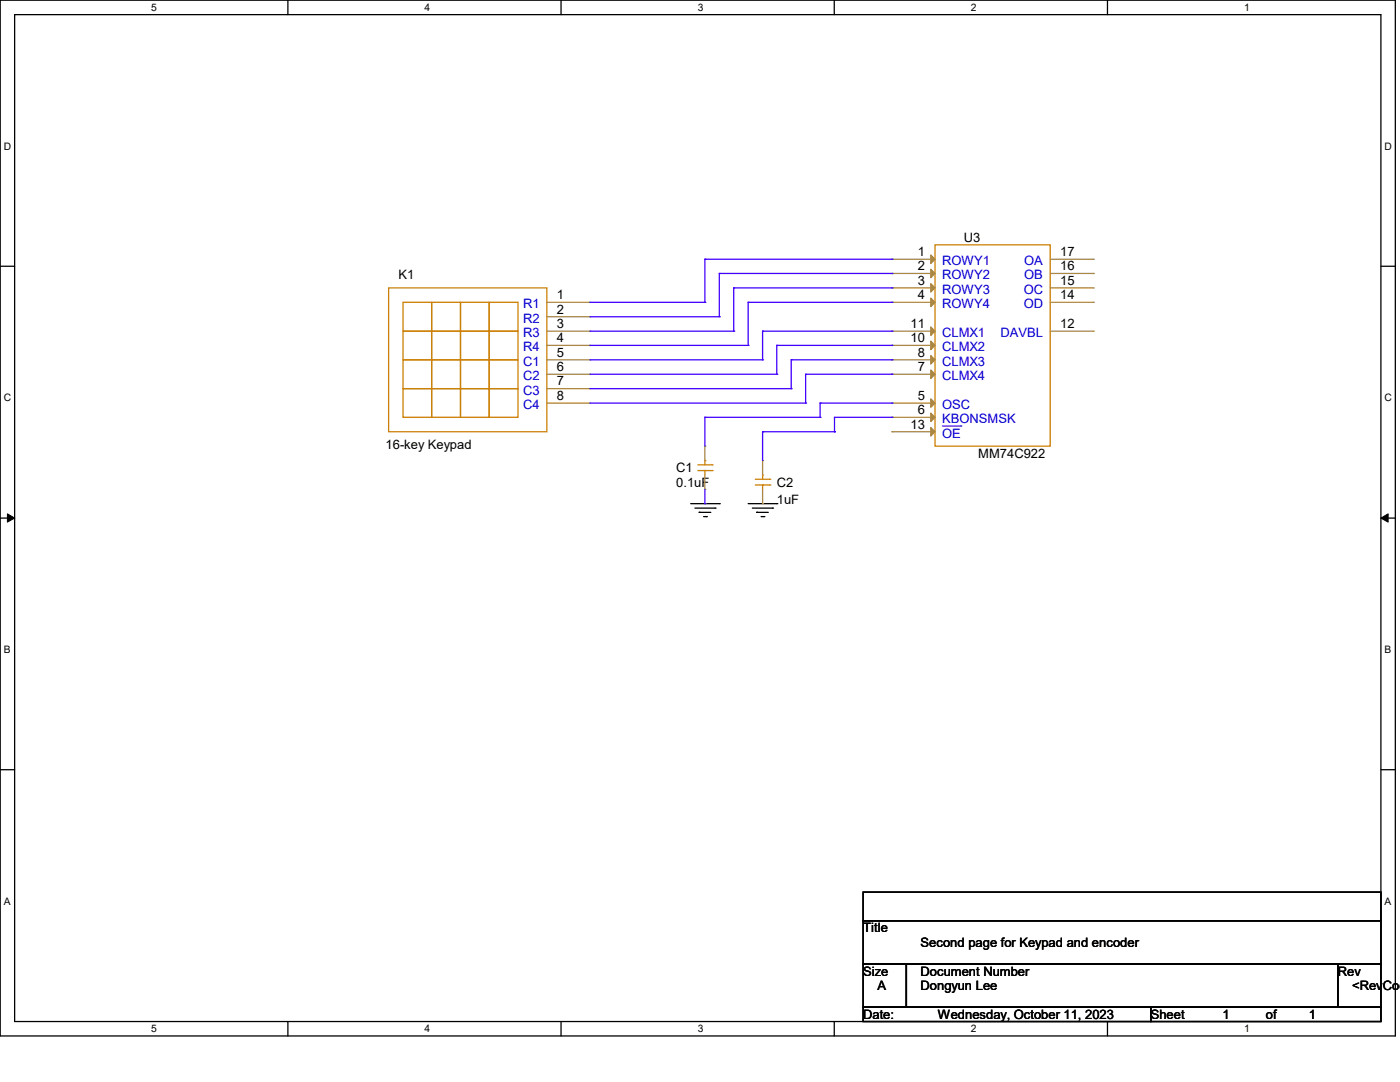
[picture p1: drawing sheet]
<svg xmlns="http://www.w3.org/2000/svg" width="279mm" height="216mm" viewBox="0 0 279 216" stroke-linecap="round" stroke-linejoin="round" font-family="sans-serif">
<path d="M0 0h278.5v206.7h-278.5zM2.9 2.9h272.7v200.9h-272.7z" fill="none" stroke="#000" stroke-width=".25"/>
<g fill="#fff">
<path d="M30.2 .3h1.1v2.3h-1.1z"/>
<path d="M30.2 204.1h1.1v2.3h-1.1z"/>
</g>
<path d="M57.4 0v2.9M57.4 203.8v2.9" fill="none" stroke="#000" stroke-width=".25"/>
<g fill="#fff">
<path d="M84.7 .3h1.1v2.3h-1.1z"/>
<path d="M84.7 204.1h1.1v2.3h-1.1z"/>
</g>
<path d="M112 0v2.9M112 203.8v2.9" fill="none" stroke="#000" stroke-width=".25"/>
<g fill="#fff">
<path d="M139.2 .3h1.1v2.3h-1.1z"/>
<path d="M139.2 204.1h1.1v2.3h-1.1z"/>
</g>
<path d="M166.5 0v2.9M166.5 203.8v2.9" fill="none" stroke="#000" stroke-width=".25"/>
<g fill="#fff">
<path d="M193.8 .3h1.1v2.3h-1.1z"/>
<path d="M193.8 204.1h1.1v2.3h-1.1z"/>
</g>
<path d="M221 0v2.9M221 203.8v2.9" fill="none" stroke="#000" stroke-width=".25"/>
<g fill="#fff">
<path d="M248.3 .3h1.1v2.3h-1.1z"/>
<path d="M248.3 204.1h1.1v2.3h-1.1z"/>
<path d="M.8 28h1.4v2.3h-1.4z"/>
<path d="M276.3 28h1.4v2.3h-1.4z"/>
<path d="M.8 78.2h1.4v2.3h-1.4z"/>
<path d="M276.3 78.2h1.4v2.3h-1.4z"/>
</g>
<path d="M0 53.1h2.9M275.6 53.1h2.9" fill="none" stroke="#000" stroke-width=".25"/>
<g fill="#fff">
<path d="M.8 128.5h1.3v2.2h-1.3z"/>
<path d="M276.3 128.5h1.3v2.2h-1.3z"/>
</g>
<path d="M0 103.4h2.9M275.6 103.4h2.9" fill="none" stroke="#000" stroke-width=".25"/>
<path d="M1.5 102.5l1.4 .9-1.4 .8zM275.6 103.4l1.4-.9v1.7z" fill="#000" stroke="#000" stroke-width=".2"/>
<g fill="#fff">
<path d="M.8 178.7h1.3v2.2h-1.3z"/>
<path d="M276.3 178.7h1.3v2.2h-1.3z"/>
</g>
<g fill="none" stroke="#000" stroke-width=".25">
<path d="M137.8 100.5h5.8M138.7 101.4h4M139.5 102.2h.1M139.5 102.2h2.4M140.4 103.1h.6M141 103.1h.1M142.7 101.4h.1M143.6 100.5h.1M149.3 100.5h5.7M150.2 101.4h4M151 102.2h.1M151 102.2h2.3"/>
<path d="M151.9 103.1h.5M152.4 103.1h.1M154.2 101.4h.1M155 100.5h.1M0 153.6h2.9M275.6 153.6h2.9M172.3 178h103.3v5.7h-103.3zM172.3 183.7h103.3v8.7h-103.3zM172.3 192.4h8.6v8.6h-8.6zM180.9 192.4h86.1v8.6h-86.1zM267 192.4h8.6v8.6h-8.6zM172.3 201h57.4v2.8h-57.4z"/>
<path d="M229.7 201h45.9v2.8h-45.9z"/>
</g>
<g fill="none" stroke="#cc8006" stroke-width=".25">
<path d="M77.6 57.4h31.5v28.7h-31.5zM186.6 48.9h23v40.1h-23zM80.4 60.3h5.7v5.8h-5.7zM80.4 66.1h5.7v5.7h-5.7zM80.4 71.8h5.7v5.8h-5.7zM80.4 77.6h5.7v5.7h-5.7zM86.1 60.3h5.8v5.8h-5.8zM86.1 66.1h5.8v5.7h-5.8zM86.1 71.8h5.8v5.8h-5.8zM86.1 77.6h5.8v5.7h-5.8zM91.9 60.3h5.7v5.8h-5.7zM91.9 66.1h5.7v5.7h-5.7z"/>
<path d="M91.9 71.8h5.7v5.8h-5.7zM91.9 77.6h5.7v5.7h-5.7zM97.6 60.3h5.8v5.8h-5.8zM97.6 66.1h5.8v5.7h-5.8zM97.6 71.8h5.8v5.8h-5.8zM97.6 77.6h5.8v5.7h-5.8zM139.3 93.9h2.8M139.3 92.8h2.8M140.7 91.9h.1M140.7 93.9h.1M140.7 91.9v.9M140.7 93.9v.9"/>
<path d="M142.1 93.9h.1M142.1 92.8h.1M150.7 96.8h2.9M150.7 95.6h2.9M152.2 94.8h.1M152.2 96.8h.1M152.2 94.8v.8M152.2 96.8v.8M153.6 96.8h.1M153.6 95.6h.1"/>
</g>
<g fill="none" stroke="#a84" stroke-width=".25">
<path d="M178 51.7h.1M178 54.6h.1M178 57.4h.1M178 51.7h8.6M178 54.6h8.6M178 57.4h8.6M209.6 51.7h8.6M209.6 54.6h8.6M209.6 57.4h8.6M218.2 57.4h.1M218.2 54.6h.1M218.2 51.7h.1"/>
<path d="M109.1 60.3h8.6M109.1 63.2h8.6M109.1 66.1h8.6M109.1 68.9h8.6M109.1 71.8h8.6M109.1 74.7h8.6M109.1 77.6h8.6M117.7 60.3h.1M117.7 63.2h.1M117.7 66.1h.1M117.7 68.9h.1M117.7 71.8h.1"/>
<path d="M117.7 74.7h.1M117.7 77.6h.1M178 60.3h.1M178 68.9h.1M178 66.1h.1M178 71.8h.1M178 74.7h.1M178 60.3h8.6M178 66.1h8.6M178 68.9h8.6M178 71.8h8.6M178 74.7h8.6"/>
<path d="M209.6 60.3h8.6M209.6 66.1h8.6M218.2 66.1h.1M218.2 60.3h.1M109.1 80.4h8.6M117.7 80.4h.1M140.7 97.6h.1M140.7 89h.1M140.7 89v2.9M140.7 94.8v2.8M152.2 91.9h.1M152.2 91.9v2.9"/>
<path d="M152.2 97.6v2.9M178 80.4h.1M178 83.3h.1M178 86.1h.1M178 80.4h8.6M178 83.3h8.6M178 86.1h8.6M152.2 100.5h.1"/>
</g>
<g fill="#a84" stroke="#a84" stroke-width=".25">
<path d="M185.8 50.9l.8 .8-.8 .9z"/>
<path d="M185.8 53.7l.8 .9-.8 .8z"/>
<path d="M185.8 56.6l.8 .8-.8 .9z"/>
<path d="M185.8 59.5l.8 .8-.8 .9z"/>
<path d="M185.8 79.6l.8 .8-.8 .9z"/>
<path d="M185.8 82.4l.8 .9-.8 .8z"/>
<path d="M185.8 68.1l.8 .8-.8 .9z"/>
<path d="M185.8 65.2l.8 .9-.8 .8z"/>
<path d="M185.8 85.3l.8 .8-.8 .9z"/>
<path d="M185.8 71l.8 .8-.8 .8z"/>
<path d="M185.8 73.8l.8 .9-.8 .8z"/>
</g>
<path d="M188 85h3.8M191.8 85h.1" fill="none" stroke="#00c" stroke-width=".2"/>
<g fill="none" stroke="#4200ff" stroke-width=".25">
<path d="M140.7 51.7h.1M140.7 51.7v8.6M140.7 51.7h37.3M143.6 54.6h.1M143.6 54.6v8.6M143.6 54.6h34.4M146.4 57.4h.1M146.4 57.4v8.7M146.4 57.4h31.6M178 51.7h.1M178 54.6h.1M178 57.4h.1"/>
<path d="M117.7 60.3h23M117.7 63.2h25.9M117.7 66.1h28.7M117.7 68.9h31.6M117.7 71.8h34.5M117.7 74.7h37.3M117.7 77.6h40.2M140.7 60.3h.1M143.6 63.2h.1M146.4 66.1h.1M149.3 68.9h.1M149.3 60.3h.1"/>
<path d="M149.3 60.3h28.7M149.3 60.3v8.6M152.2 71.8h.1M152.2 66.1h.1M152.2 66.1h25.8M152.2 66.1v5.7M155 74.7h.1M155 68.9h.1M155 68.9h23M155 68.9v5.8M157.9 77.6h.1M157.9 71.8h.1"/>
<path d="M157.9 71.8h20.1M157.9 71.8v5.8M160.8 74.7h.1M160.8 74.7h17.2M160.8 74.7v5.7M178 60.3h.1M178 66.1h.1M178 68.9h.1M178 71.8h.1M178 74.7h.1M117.7 80.4h43.1M140.7 83.3h.1"/>
<path d="M140.7 83.3v5.7M140.7 97.6v2.9M140.7 83.3h23M152.2 86.1h.1M152.2 86.1v5.8M152.2 86.1h14.3M160.8 80.4h.1M163.7 83.3h.1M163.7 80.4h.1M163.7 80.4h14.3M163.7 80.4v2.9M166.5 86.1h.1"/>
<path d="M178 80.4h.1M178 83.3h.1M178 83.3h-11.5v2.8M140.7 100.5h.1"/>
</g>
<g font-size="2.6">
<text x="183.2" y="51.1">1</text>
<text x="183.2" y="53.9">2</text>
<text x="192.4" y="48.3">U3</text>
<text x="211.6" y="53.9">16</text>
<text x="211.6" y="51.1">17</text>
<text x="79.5" y="55.8">K1</text>
<text x="111.1" y="59.7">1</text>
<text x="183.2" y="56.8">3</text>
<text x="183.2" y="59.7">4</text>
<text x="211.6" y="59.7">14</text>
<text x="211.6" y="56.8">15</text>
<text x="111.1" y="62.6">2</text>
<text x="111.1" y="65.4">3</text>
<text x="181.7" y="65.4">11</text>
<text x="211.6" y="65.4">12</text>
<text x="111.1" y="68.3">4</text>
<text x="111.1" y="71.2">5</text>
<text x="181.7" y="68.3">10</text>
<text x="183.2" y="71.2">8</text>
<text x="111.1" y="74">6</text>
<text x="111.1" y="76.9">7</text>
<text x="183.2" y="74">7</text>
<text x="111.1" y="79.8">8</text>
<text x="183.2" y="79.8">5</text>
<text x="183.2" y="82.6">6</text>
<text x="77" y="89.6">16-key Keypad</text>
<text x="181.7" y="85.5">13</text>
<text x="135" y="94.2">C1</text>
<text x="195.2" y="91.4">MM74C922</text>
<text x="135" y="97.1">0.1uF</text>
<text x="155" y="97.1">C2</text>
<text x="155" y="100.5">1uF</text>
<text x="172.3" y="186.1">Title</text>
<text x="183.7" y="188.9">Second page for Keypad and encoder</text>
<text x="172.3" y="194.7">Size</text>
<text x="175.1" y="197.6">A</text>
<text x="183.7" y="194.7">Document Number</text>
<text x="183.7" y="197.6">Dongyun Lee</text>
<text x="267" y="194.7">Rev</text>
<text x="269.8" y="197.6">&lt;RevCod</text>
<text x="172.3" y="203.3">Date:</text>
<text x="187.2" y="203.3">Wednesday, October 11, 2023</text>
<text x="229.7" y="203.3">Sheet</text>
<text x="244" y="203.3">1</text>
<text x="252.6" y="203.3">of</text>
<text x="261.2" y="203.3">1</text>
</g>
<g font-size="2.6" fill="#00c">
<text x="188" y="52.9">ROWY1</text>
<text x="204.4" y="52.9">OA</text>
<text x="188" y="55.8">ROWY2</text>
<text x="188" y="58.6">ROWY3</text>
<text x="204.3" y="58.6">OC</text>
<text x="204.4" y="55.8">OB</text>
<text x="104.4" y="61.5">R1</text>
<text x="104.4" y="64.4">R2</text>
<text x="188" y="61.5">ROWY4</text>
<text x="204.3" y="61.5">OD</text>
<text x="104.4" y="67.3">R3</text>
<text x="104.4" y="70.1">R4</text>
<text x="188" y="70.1">CLMX2</text>
<text x="188" y="67.3">CLMX1</text>
<text x="199.6" y="67.3">DAVBL</text>
<text x="104.4" y="73">C1</text>
<text x="104.4" y="75.9">C2</text>
<text x="188" y="73">CLMX3</text>
<text x="188" y="75.9">CLMX4</text>
<text x="104.4" y="78.7">C3</text>
<text x="104.4" y="81.6">C4</text>
<text x="188" y="81.6">OSC</text>
<text x="188" y="84.5">KBONSMSK</text>
<text x="188" y="87.3">OE</text>
</g>
<g font-size="2.1">
<text x="30.2" y="2.2">5</text>
<text x="84.7" y="2.2">4</text>
<text x="139.2" y="2.2">3</text>
<text x="193.8" y="2.2">2</text>
<text x="248.3" y="2.2">1</text>
<text x=".8" y="29.8">D</text>
<text x="276.3" y="29.8">D</text>
<text x=".8" y="80.1">C</text>
<text x="276.3" y="80.1">C</text>
<text x=".8" y="130.3">B</text>
<text x="276.3" y="130.3">B</text>
<text x=".8" y="180.5">A</text>
<text x="276.3" y="180.5">A</text>
<text x="30.2" y="206">5</text>
<text x="84.7" y="206">4</text>
<text x="139.2" y="206">3</text>
<text x="193.8" y="206">2</text>
<text x="248.3" y="206">1</text>
</g>
</svg>
